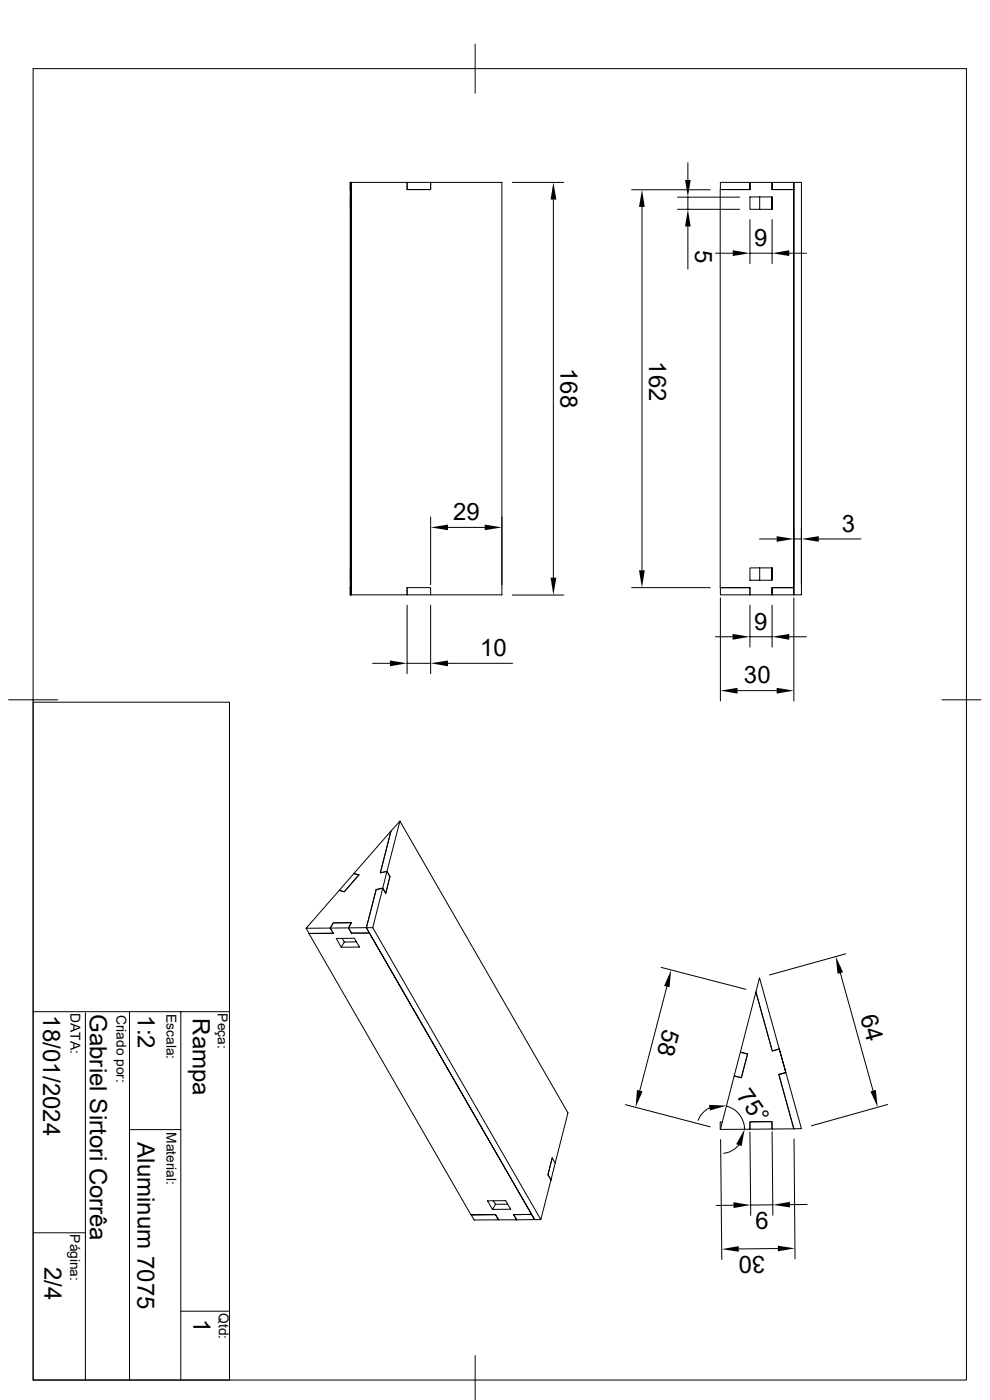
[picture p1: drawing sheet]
<svg xmlns="http://www.w3.org/2000/svg" width="210mm" height="297mm" viewBox="0 0 210 297" stroke-linecap="round" stroke-linejoin="round" font-family="sans-serif">
<g fill="none" stroke="#000" stroke-width=".21">
<path d="M7 14.6h198v278.2h-198zM100.8 9.4v10.4M74.3 38.7l.1 87.5M74.4 38.7l-.1 87.5h.1M74.4 38.7h.1M74.4 38.7v87.5M74.4 38.7h12v1.5h5v-1.5h15.1v87.5h-15.1M74.5 38.7v87.5M86.4 38.7h5v1.5h-5zM108.7 38.7h10.9M145.9 34.5v3.7M168.4 38.7v1.5h-4.6v-1.5v1.5h4.6v84.5h-4.6v1.5v-1.5h4.6v1.5h-15.6v-1.5"/>
<path d="M168.4 38.7h1.6v87.5h-1.6zM168.4 38.7h-9.3v1.5M74.3 40.2h.1M74.3 41.8l.1 2.6zM117.4 42.3v80.3M134 40.3h16.7M136.2 43.9v77.1M143.7 44.4h13.2M143.7 41.8h13.2M145.9 41.8v2.6M145.9 48v9.1M151.8 53.7h3.6"/>
<path d="M152.8 40.2h6.3M152.8 40.2v84.5zM152.8 40.2v-1.5h6.3v1.5M159.1 41.8h4.7v2.6h-4.7zM159.1 46.6v9.3M159.1 53.7h4.7M161.2 41.8v2.6M163.8 46.6v9.3M167.4 53.7h3.7M91.4 109.7v14.3M95 111.9h7.8M161.1 114.3h3.7"/>
<path d="M168.4 112.1v11.9M168.4 114.3h1.6M170 112.1v11.9M173.7 114.3h8.9M74.3 124.7h.1M74.3 120.5l.1 2.6zM74.3 124.7v1.5zM86.4 128.4v14.5M86.4 124.7h5v1.5h-5zM86.4 126.2h.1M86.4 124.7v1.5h-12M91.4 128.4v14.5"/>
<path d="M108.7 126.2h10.9M134 124.7h16.7M151.8 135.1h3.6M152.8 124.7h6.3v1.5M152.8 126.8v21.9M159.1 120.5h4.7v2.6h-4.7zM159.1 128.4v8.9M159.1 135.1h4.7M161.2 120.5v2.6M163.7 120.5v2.6M163.8 128.4v8.9M167.4 135.1h3.7"/>
<path d="M168.4 126.8v21.9M1.8 148.5h10.4M7 149h41.7v143.8h-41.7zM79 140.7h3.7M86.4 140.7h5M95 140.7h13.8M156.5 146.5h8.3M199.8 148.5h8.3M84.8 174.2l35.7 61.9-2.7 10.7M64.9 196.9l.7 1.1M65.5 198h5.2M65.5 198l34.4 59.7h5.2l.6 1.1h3.9"/>
<path d="M70.7 198h-5.1M72.6 199.1l.4 .8M74.5 198h3.9l34.4 59.6-3.8 .1 .6 1.1M74.5 195.7l-.6 1.1 .6 1.2M74.5 195.7l-3.8 .1-.6 1.1 .6 1.1M75.1 185.3l1.1 .3-3.2 3.6-1-.3zM75.6 199.8l-2.6 .1-.6 1.1 3.8-.1-1-1.8h-3.9l1.1 1.9M79.1 196.8l35.6 61.9M79.8 188.7l-2.1 8.1 .7 1.2h-3.9M79.8 188.7l1.4-.3-2.1 8.4-9 .1 .6-1.1 3.8-.1M79.8 188.7l1.4-.3 .6 1.1 .9-3.5-.6-1.1-1.4 .3 2.2-8.9 1.9-2.1-2.7 10.7-1.4 .3 2.2-8.9-7.8 9 1.1 .3-3.2 3.6-1-.3-7.1 8h5.2l.6 1.1M79.8 188.7l-2.1 8.1 35.7 61.9"/>
<path d="M82.1 184.9l.6 1.1-.9 3.5-.6-1.1zM7 214.6h41.7M18.1 214.9v77.9M27.5 214.8v78M38.4 214.6v78.1M140.3 205.2l17.9 4.7M141.5 209.3l-5.8 22.1M161.1 207.4l4.2 15.1-1.5 .5-3.4-12.6zM178.3 206.4l6.9 25M179.4 202.4l-16.2 4.4M27.5 239.6h10.9M132.7 234.4l18 4.7"/>
<path d="M150.5 235l-1.4 1.1-1 1.6M153.2 238h-.4v1.6M154.1 234.7a5.1 5.1 0 0 1 3.8 4.9M157.1 223.2l1.5 .4-1.3 5-1.6-.3zM159.1 238h4.6l.1 1.5-4.7 .1zM165.3 222.5l1.4 5-1.5 .5M165.3 222.5l-1.5 .5-3.4-12.6-3.3 12.8 1.5 .4-1.3 5-1.6-.3-2.9 11.3h6.3v-1.6h4.6l.1 1.5h4.6l-3.2-11.5M165.3 222.5l1.4 5M166.7 227.5l-1.5 .5M166.7 227.5l3.3 11.9-1.6 .1-3.2-11.5M188.3 234.3l-16.2 4.5M99.9 257.7h5.2l.6 1.1h-5.1z"/>
<path d="M104.6 254.7l.5 .8M105.1 255.5l-.6 1.1-1.1-1.8 3.9-.1 1 1.8-3.8 .1M105.1 255.5h2.6M113.4 258.7l-.6-1.1-3.8 .1 .6 1.1M113.4 258.7l-3.8 .1M116.2 249.2h.1M116.9 250.3l-2.2 8.4h-1.3M116.9 250.3h.1M117.1 245.7l.7 1.1-.9 3.5-.7-1.1zM117.1 245.7l-.9 3.5 .7 1.1M117.1 245.7h.1M152.9 241.8l.2 25.4"/>
<path d="M155.6 255.7h-3.7M156.7 243l-.9 .8a4.5 4.5 0 0 1-2.3 .9M159.1 240.2l.2 17.7M163.8 240.1l.2 17.7M163.9 255.6l-4.6 .1M168.4 241.6l.3 25.4M171.2 255.5l-3.6 .1M7 261.5h11.1M38.4 278.2h10.3M165 264.9l-8.3 .1M100.8 287.6v9.3"/>
</g>
<g fill="#000">
<path d="M145.3 38.2h1.2l-.6 3.6zM117.4 38.7l.6 3.6h-1.2zM136.2 40.3l.6 3.6h-1.2zM145.9 44.4l.6 3.6h-1.2zM155.4 53.1l3.7 .6-3.7 .6zM163.8 53.7l3.6-.6v1.2zM91.4 111.9l3.6-.6v1.2zM102.8 111.3l3.7 .6-3.7 .6zM164.8 113.7l3.6 .6-3.6 .6zM170 114.3l3.7-.6v1.2zM116.8 122.6h1.2l-.6 3.6zM135.6 121h1.2l-.6 3.7z"/>
<path d="M155.4 134.5l3.7 .6-3.7 .6zM163.8 135.1l3.6-.6v1.2zM82.7 140.1l3.7 .6-3.7 .7zM91.4 140.7l3.6-.6v1.3zM152.8 146.5l3.7-.6v1.3zM164.8 145.9l3.6 .6-3.6 .7zM142.4 205.8l-.4 3.7-1.1-.3zM177.3 202.9l1.6 3.4-1.2 .3zM135.1 231.2l1.2 .4-1.5 3.3zM150.4 234.4l3.7 .2-3.5 1zM184.7 231.6l1.1-.4 .4 3.7zM155.6 255.1l3.7 .6-3.7 .6z"/>
<path d="M158 239.5l-.7 3.7-1.1-.5zM163.9 255.6l3.7-.6v1.2zM153.1 265l3.6-.6v1.2zM165 264.3l3.7 .5-3.7 .7z"/>
</g>
<g font-size="5.1">
<text x="147.4" y="53" transform="rotate(90 147.4 53)">5</text>
<text x="160" y="52.2">9</text>
<text x="137.7" y="76.6" transform="rotate(90 137.7 76.6)">162</text>
<text x="118.9" y="78" transform="rotate(90 118.9 78)">168</text>
<text x="96.1" y="110.4">29</text>
<text x="178.6" y="112.8">3</text>
<text x="160" y="133.6">9</text>
<text x="101.9" y="139.2">10</text>
<text x="157.8" y="145">30</text>
<text x="9.1" y="215.4" transform="rotate(90 9.1 215.4)">18/01/2024</text>
<text x="19.1" y="215.1" transform="rotate(90 19.1 215.1)">Gabriel Sirtori Corrêa</text>
<text x="29.3" y="215.4" transform="rotate(90 29.3 215.4)">1:2</text>
<text x="182.5" y="215.8" transform="rotate(74 182.5 215.8)">64</text>
<text x="40.9" y="216" transform="rotate(90 40.9 216)">Rampa</text>
<text x="140.8" y="218" transform="rotate(104 140.8 218)">58</text>
<text x="156.1" y="232.6" transform="rotate(55 156.1 232.6)">75°</text>
<text x="29.2" y="242.3" transform="rotate(90 29.2 242.3)">Aluminum 7075</text>
<text x="163" y="257.1" transform="rotate(179 163 257.1)">9</text>
<text x="9.4" y="268.8" transform="rotate(90 9.4 268.8)">2/4</text>
<text x="162.3" y="266.4" transform="rotate(179 162.3 266.4)">30</text>
<text x="41" y="279.7" transform="rotate(90 41 279.7)">1</text>
</g>
<g font-size="2.9">
<text x="14.9" y="215" transform="rotate(90 14.9 215)">DATA:</text>
<text x="24.7" y="215.3" transform="rotate(90 24.7 215.3)">Criado por:</text>
<text x="35.3" y="215.2" transform="rotate(90 35.3 215.2)">Escala:</text>
<text x="46.2" y="215" transform="rotate(90 46.2 215)">Peça:</text>
<text x="35.3" y="240.2" transform="rotate(90 35.3 240.2)">Material:</text>
<text x="14.9" y="261.9" transform="rotate(90 14.9 261.9)">Página:</text>
<text x="46.4" y="278.6" transform="rotate(90 46.4 278.6)">Qtd:</text>
</g>
</svg>
